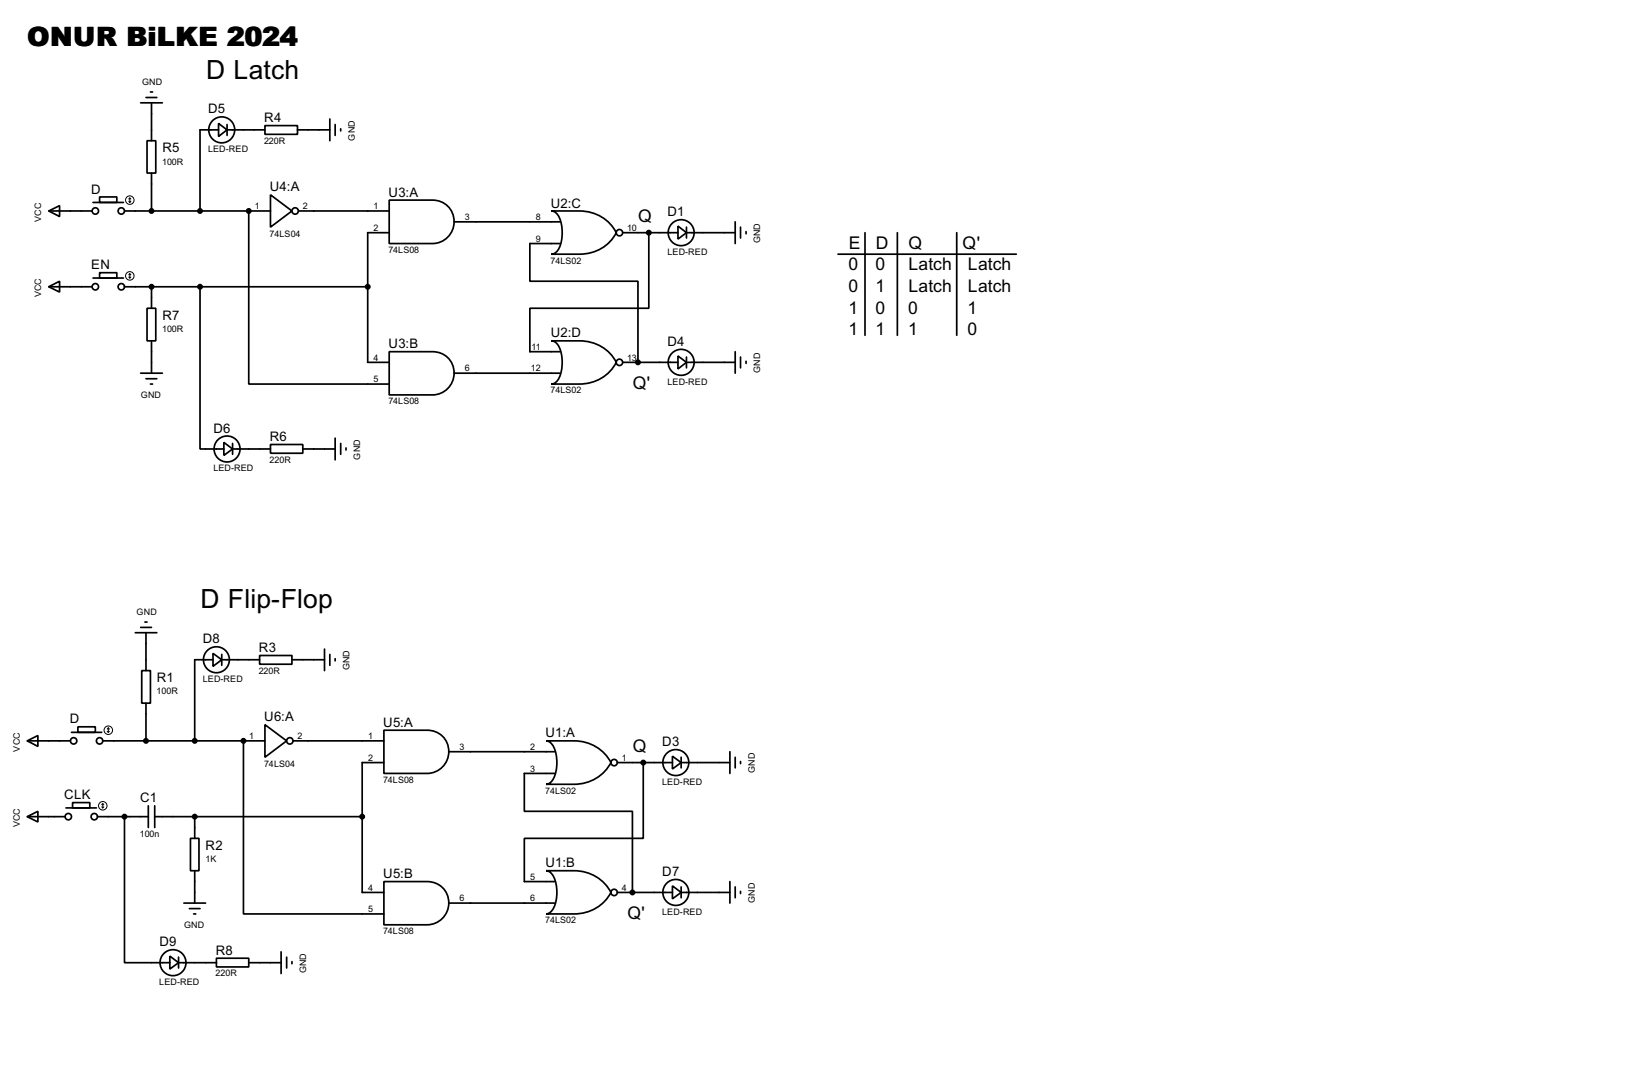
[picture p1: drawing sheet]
<svg xmlns="http://www.w3.org/2000/svg" width="383mm" height="256mm" viewBox="0 0 383 256" stroke-linecap="round" stroke-linejoin="round" font-family="sans-serif">
<g fill="none" stroke="#000" stroke-width=".4">
<path d="M33.1 24.2h5.1M34.3 22.9h2.6M34.6 33.1h2v7.6h-2zM35.4 21.6h.5M35.6 24.2v8.9M51.4 29l2 1.5-2 1.6zM51.4 30.5h-4.4v19.1M53.4 30.5h8.9M53.4 29.3v2.5M62.3 29.5h7.6v2.1h-7.6zM69.9 30.5h7.6M77.5 28v5.1"/>
<path d="M78.8 29.3v2.5M80.1 30.3v.5M11.5 49.6l2.5-1.3v2.6zM11.5 49.6h10.1M21.9 47.6h7.1M23.4 46.3h4.1v1.3h-4.1zM29.3 49.6h34.3M35.6 40.7v8.9M58.5 49.6v40.6h33M63.6 45.8l5 3.8-5 3.8zM70.2 49.6h21.3M91.5 47h10.2a5.1 5.1 0 0 1 5 5.1 5.1 5.1 0 0 1-5 5.1h-10.2z"/>
<path d="M91.5 54.7h-5.1v30.4h5.1M106.7 52.1h24.9M129.6 49.6h6.6a9.5 9.5 0 0 1 8.6 5.1 9.5 9.5 0 0 1-8.6 5h-6.6a3.1 3.1 0 0 0 2.3-3.1 7.8 7.8 0 0 0-1.3-6.6zM131.6 57.2h-7.1v8.9h25.4v19M146.4 54.7h12.9M152.5 54.7v17.7h-28v10.2h7.1M159.3 53.1l2 1.6-2 1.5zM161.3 54.7h11.5M161.3 53.4v2.5M172.8 52.1v5.1M174 53.4v2.5M175.3 54.4v.5"/>
<path d="M196.9 59.7h41.9M203.3 54.7v24.1M210.9 54.7v24.1M224.8 54.7v24.1M11.5 67.4l2.5-1.3v2.5zM11.5 67.4h10.1M21.9 65.3h7.1M23.4 64.1h4.1v1.2h-4.1zM29.3 67.4h57.1M34.6 72.4h2v7.7h-2zM35.6 67.4v5M47 67.4v38.1h5.6"/>
<path d="M33.1 87.7h5.1M34.3 89h2.6M35.4 90.2h.5M35.6 80.1v7.6M91.5 82.6h10.2a5.1 5.1 0 0 1 5 5.1 5.1 5.1 0 0 1-5 5.1h-10.2zM106.7 87.7h24.9M129.6 80.1h6.6a9.5 9.5 0 0 1 8.6 5 9.5 9.5 0 0 1-8.6 5.1h-6.6a3.2 3.2 0 0 0 2.3-3.1 7.7 7.7 0 0 0-1.3-6.6zM146.4 85.1h12.9M159.3 83.6l2 1.5-2 1.6zM161.3 85.1h11.5M161.3 83.9v2.5M172.8 82.6v5.1"/>
<path d="M174 83.9v2.5M175.3 84.9v.5M52.6 103.9l2.1 1.6-2.1 1.5zM54.7 105.5h8.9M54.7 104.2v2.5M63.6 104.4h7.6v2.1h-7.6zM71.2 105.5h7.6M78.8 102.9v5.1M80.1 104.2v2.5M81.3 105.2v.5M31.8 148.6h5.1M33.1 147.4h2.5"/>
<path d="M33.3 157.5h2.1v7.7h-2.1zM34.1 146.1h.5M34.3 148.6v8.9M50.1 153.5l2 1.5-2 1.5zM50.1 155h-4.3v19M52.1 155h8.9M52.1 153.7v2.6M61 154h7.6v2h-7.6zM68.6 155h7.7M76.3 152.5v5M77.5 153.7v2.6M78.8 154.7v.5"/>
<path d="M6.4 174l2.5-1.2v2.5zM6.4 174h10.2M16.8 172h7.1M18.3 170.7h4.1v1.3h-4.1zM24.2 174h38.1M34.3 165.2v8.8M57.2 174v40.7h33M62.3 170.2l5.1 3.8-5.1 3.9zM68.9 174h21.3M90.2 171.5h10.2a5.1 5.1 0 0 1 5.1 5.1 5.1 5.1 0 0 1-5.1 5.1h-10.2zM90.2 179.1h-5.1v30.5h5.1M105.5 176.6h24.9"/>
<path d="M128.3 174h6.6a9.6 9.6 0 0 1 8.7 5.1 9.6 9.6 0 0 1-8.7 5.1h-6.6a3.2 3.2 0 0 0 2.4-3.1 7.7 7.7 0 0 0-1.4-6.7zM145.1 179.1h12.9M151.2 179.1v17.8h-28v10.2h7.2M158 177.6l2.1 1.5-2.1 1.5zM160.1 179.1h11.4M160.1 177.9v2.5M171.5 176.6v5.1M172.8 177.9v2.5M174 178.9v.5M6.4 191.8l2.5-1.2v2.5zM6.4 191.8h8.9M15.5 189.8h7.2"/>
<path d="M17.1 188.5h4v1.3h-4zM22.9 191.8h12M29.3 191.8v34.3h10.6M34.9 189.3v5.1M36.4 191.8h48.7M36.4 189.3v5.1M44.8 196.9h2v7.6h-2zM45.8 191.8v5.1M130.4 181.7h-7.2v8.9h25.4v19M43.2 212.1h5.1M44.5 213.4h2.5M45.5 214.7h.5"/>
<path d="M45.8 204.5v7.6M90.2 207.1h10.2a5.1 5.1 0 0 1 5.1 5 5.1 5.1 0 0 1-5.1 5.1h-10.2zM105.5 212.1h24.9M128.3 204.5h6.6a9.6 9.6 0 0 1 8.7 5.1 9.6 9.6 0 0 1-8.7 5.1h-6.6a3.2 3.2 0 0 0 2.4-3.2 7.7 7.7 0 0 0-1.4-6.6zM145.1 209.6h12.9M158 208.1l2.1 1.5-2.1 1.5zM160.1 209.6h11.4M160.1 208.3v2.6M171.5 207.1v5M172.8 208.3v2.6M174 209.4v.5M39.9 224.6l2.1 1.5-2.1 1.5z"/>
<path d="M42 226.1h8.9M42 224.8v2.6M50.9 225.1h7.6v2h-7.6zM58.5 226.1h7.6M66.1 223.6v5.1M67.4 224.8v2.6M68.6 225.9v.5"/>
<circle cx="52.1" cy="30.5" r="3.1"/>
<circle cx="22.4" cy="49.6" r=".75"/>
<circle cx="28.5" cy="49.6" r=".75"/>
<circle cx="69.3" cy="49.6" r=".75"/>
<circle cx="145.5" cy="54.7" r=".75"/>
<circle cx="160" cy="54.7" r="3.1"/>
<circle cx="22.4" cy="67.4" r=".75"/>
<circle cx="28.5" cy="67.4" r=".75"/>
<circle cx="145.5" cy="85.1" r=".75"/>
<circle cx="160" cy="85.1" r="3.1"/>
<circle cx="53.3" cy="105.5" r="3.1"/>
<circle cx="50.8" cy="155" r="3.1"/>
<circle cx="17.3" cy="174" r=".75"/>
<circle cx="23.4" cy="174" r=".75"/>
<circle cx="68.1" cy="174" r=".75"/>
<circle cx="144.3" cy="179.1" r=".75"/>
<circle cx="158.8" cy="179.1" r="3.1"/>
<circle cx="16" cy="191.8" r=".75"/>
<circle cx="22.1" cy="191.8" r=".75"/>
<circle cx="144.3" cy="209.6" r=".75"/>
<circle cx="158.8" cy="209.6" r="3.1"/>
<circle cx="40.6" cy="226.1" r="3.1"/>
</g>
<g fill="#000">
<circle cx="58.5" cy="49.6" r=".2"/>
<circle cx="149.9" cy="85.1" r=".2"/>
<circle cx="57.2" cy="174" r=".2"/>
<circle cx="148.6" cy="209.6" r=".2"/>
</g>
<g fill="none" stroke="#000" stroke-width=".23">
<path d="M30.3 47.3l.2 .3M30.5 46.5v1.1M30.5 46.5l-.2 .3M30.5 46.5l.3 .3M30.8 47.3l-.3 .3M30.3 65.1l.2 .2M30.5 64.3v1M30.5 64.3l-.2 .3M30.5 64.3l.3 .3M30.8 65.1l-.3 .2M25.2 171.8l.3 .2M25.5 171v1"/>
<path d="M25.5 171l-.3 .3M25.5 171l.2 .3M25.7 171.8l-.2 .2M23.9 189.5l.3 .3M24.2 188.8v1M24.2 188.8l-.3 .2M24.2 188.8l.2 .2M24.4 189.5l-.2 .3"/>
<circle cx="30.5" cy="47" r="1"/>
<circle cx="30.5" cy="64.8" r="1"/>
<circle cx="25.4" cy="171.5" r="1"/>
<circle cx="24.1" cy="189.3" r="1"/>
</g>
<g fill="#000" stroke="#000" stroke-width=".4">
<circle cx="35.6" cy="49.6" r=".5"/>
<circle cx="47" cy="49.6" r=".5"/>
<circle cx="58.4" cy="49.6" r=".5"/>
<circle cx="152.4" cy="54.7" r=".5"/>
<circle cx="35.6" cy="67.4" r=".5"/>
<circle cx="47" cy="67.4" r=".5"/>
<circle cx="86.4" cy="67.4" r=".5"/>
<circle cx="149.9" cy="85.1" r=".5"/>
<circle cx="34.3" cy="174" r=".5"/>
<circle cx="45.7" cy="174" r=".5"/>
<circle cx="57.2" cy="174" r=".5"/>
<circle cx="151.1" cy="179.1" r=".5"/>
<circle cx="29.2" cy="191.8" r=".5"/>
<circle cx="45.7" cy="191.8" r=".5"/>
<circle cx="85.1" cy="191.8" r=".5"/>
<circle cx="148.6" cy="209.6" r=".5"/>
</g>
<text font-size="8.9" x="6.3" y="10.9">ONUR BiLKE 2024</text>
<g font-size="7">
<text x="48.4" y="18.4">D Latch</text>
<text x="47.1" y="142.9">D Flip-Flop</text>
</g>
<g font-size="4.6">
<text x="150" y="52.1">Q</text>
<text x="199.5" y="58.5">E</text>
<text x="205.8" y="58.5">D</text>
<text x="213.5" y="58.5">Q</text>
<text x="226.2" y="58.5">Q'</text>
<text x="199.4" y="63.5">0</text>
<text x="205.8" y="63.5">0</text>
<text x="213.5" y="63.5">Latch</text>
<text x="227.4" y="63.5">Latch</text>
<text x="199.4" y="68.6">0</text>
<text x="205.8" y="68.6">1</text>
<text x="213.5" y="68.6">Latch</text>
<text x="227.4" y="68.6">Latch</text>
<text x="199.4" y="73.7">1</text>
<text x="205.8" y="73.7">0</text>
<text x="213.4" y="73.7">0</text>
<text x="227.4" y="73.7">1</text>
<text x="199.4" y="78.8">1</text>
<text x="205.8" y="78.8">1</text>
<text x="213.4" y="78.8">1</text>
<text x="227.4" y="78.8">0</text>
<text x="148.7" y="91.5">Q'</text>
<text x="148.7" y="176.6">Q</text>
<text x="147.4" y="215.9">Q'</text>
</g>
<g font-size="3.5">
<text x="48.9" y="26.7">D5</text>
<text x="62.1" y="28.7">R4</text>
<text x="38.2" y="35.7">R5</text>
<text x="21.5" y="45.5">D</text>
<text x="63.4" y="45">U4:A</text>
<text x="91.3" y="46.2">U3:A</text>
<text x="129.4" y="48.7">U2:C</text>
<text x="156.9" y="50.8">D1</text>
<text x="21.5" y="63.3">EN</text>
<text x="38.2" y="75.1">R7</text>
<text x="91.3" y="81.8">U3:B</text>
<text x="129.4" y="79.3">U2:D</text>
<text x="156.9" y="81.3">D4</text>
<text x="50.2" y="101.6">D6</text>
<text x="63.4" y="103.6">R6</text>
<text x="47.7" y="151.1">D8</text>
<text x="60.9" y="153.2">R3</text>
<text x="36.9" y="160.2">R1</text>
<text x="16.4" y="169.9">D</text>
<text x="62.1" y="169.4">U6:A</text>
<text x="90.1" y="170.7">U5:A</text>
<text x="128.2" y="173.2">U1:A</text>
<text x="155.6" y="175.3">D3</text>
<text x="15.1" y="187.7">CLK</text>
<text x="32.9" y="188.5">C1</text>
<text x="48.3" y="199.6">R2</text>
<text x="128.2" y="203.7">U1:B</text>
<text x="90.1" y="206.3">U5:B</text>
<text x="155.6" y="205.8">D7</text>
<text x="37.5" y="222.3">D9</text>
<text x="50.7" y="224.3">R8</text>
</g>
<g font-size="2.4">
<text x="33.4" y="19.9">GND</text>
<text x="48.9" y="35.7">LED-RED</text>
<text x="62.1" y="33.8">220R</text>
<text x="83.4" y="33" transform="rotate(-90 83.4 33)">GND</text>
<text x="38.1" y="38.7">100R</text>
<text x="9.7" y="52.1" transform="rotate(-90 9.7 52.1)">VCC</text>
<text x="59.9" y="49.2">1</text>
<text x="71.2" y="49.2">2</text>
<text x="87.8" y="49.2">1</text>
<text x="109.3" y="51.7">3</text>
<text x="125.9" y="51.7">8</text>
<text x="63.4" y="55.6">74LS04</text>
<text x="87.8" y="54.3">2</text>
<text x="91.3" y="59.4">74LS08</text>
<text x="125.9" y="56.8">9</text>
<text x="147.4" y="54.3">10</text>
<text x="156.8" y="59.9">LED-RED</text>
<text x="178.7" y="57.2" transform="rotate(-90 178.7 57.2)">GND</text>
<text x="129.4" y="61.9">74LS02</text>
<text x="9.7" y="69.9" transform="rotate(-90 9.7 69.9)">VCC</text>
<text x="38.1" y="78.1">100R</text>
<text x="124.9" y="82.2">11</text>
<text x="87.8" y="84.7">4</text>
<text x="87.8" y="89.8">5</text>
<text x="109.3" y="87.3">6</text>
<text x="124.8" y="87.3">12</text>
<text x="147.4" y="84.7">13</text>
<text x="178.7" y="87.6" transform="rotate(-90 178.7 87.6)">GND</text>
<text x="33.1" y="93.6">GND</text>
<text x="91.3" y="95">74LS08</text>
<text x="129.4" y="92.4">74LS02</text>
<text x="156.8" y="90.4">LED-RED</text>
<text x="84.7" y="108" transform="rotate(-90 84.7 108)">GND</text>
<text x="50.1" y="110.7">LED-RED</text>
<text x="63.4" y="108.7">220R</text>
<text x="32.1" y="144.4">GND</text>
<text x="47.6" y="160.2">LED-RED</text>
<text x="60.8" y="158.2">220R</text>
<text x="82.1" y="157.5" transform="rotate(-90 82.1 157.5)">GND</text>
<text x="36.8" y="163.1">100R</text>
<text x="58.6" y="173.6">1</text>
<text x="69.9" y="173.6">2</text>
<text x="86.5" y="173.6">1</text>
<text x="4.7" y="176.5" transform="rotate(-90 4.7 176.5)">VCC</text>
<text x="86.5" y="178.7">2</text>
<text x="108" y="176.2">3</text>
<text x="124.6" y="176.2">2</text>
<text x="146.1" y="178.7">1</text>
<text x="62.1" y="180.1">74LS04</text>
<text x="90" y="183.9">74LS08</text>
<text x="124.6" y="181.3">3</text>
<text x="155.6" y="184.4">LED-RED</text>
<text x="177.4" y="181.6" transform="rotate(-90 177.4 181.6)">GND</text>
<text x="128.1" y="186.4">74LS02</text>
<text x="4.6" y="194.3" transform="rotate(-90 4.6 194.3)">VCC</text>
<text x="32.9" y="196.6">100n</text>
<text x="48.3" y="202.5">1K</text>
<text x="86.5" y="209.2">4</text>
<text x="124.6" y="206.7">5</text>
<text x="146.1" y="209.2">4</text>
<text x="86.5" y="214.3">5</text>
<text x="108" y="211.7">6</text>
<text x="124.6" y="211.7">6</text>
<text x="155.6" y="214.9">LED-RED</text>
<text x="177.4" y="212.1" transform="rotate(-90 177.4 212.1)">GND</text>
<text x="43.2" y="218">GND</text>
<text x="90" y="219.4">74LS08</text>
<text x="128.1" y="216.9">74LS02</text>
<text x="37.4" y="231.4">LED-RED</text>
<text x="50.7" y="229.3">220R</text>
<text x="72" y="228.6" transform="rotate(-90 72 228.6)">GND</text>
</g>
</svg>
